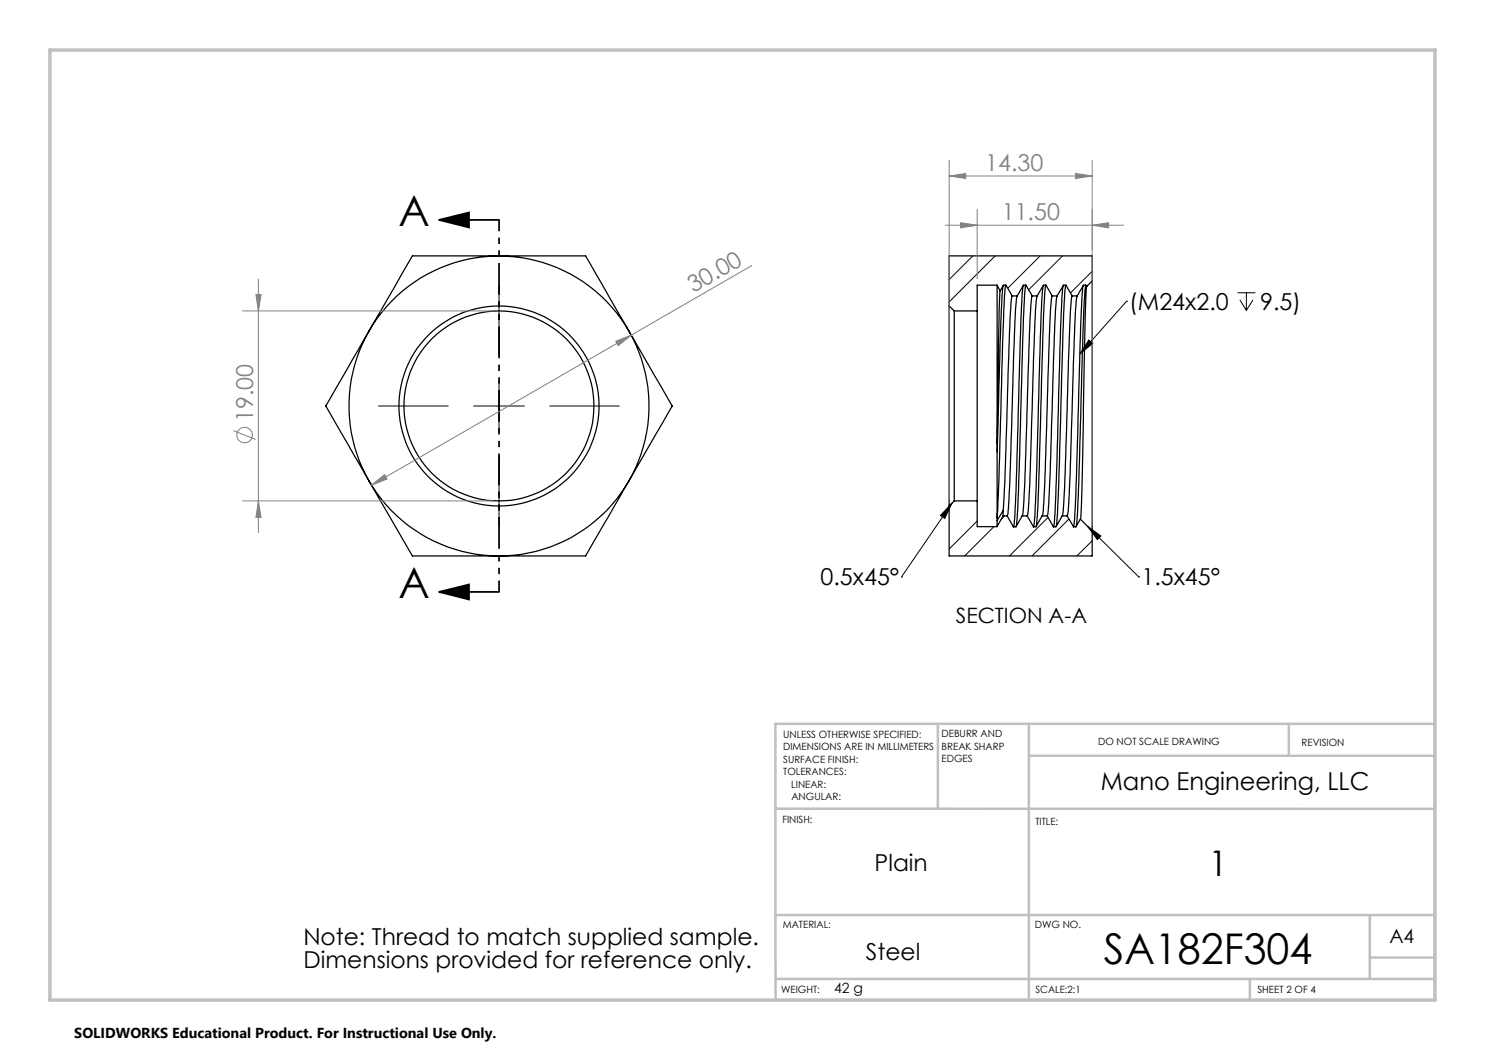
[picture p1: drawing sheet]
<svg xmlns="http://www.w3.org/2000/svg" width="297mm" height="210mm" viewBox="0 0 297 210" stroke-linecap="round" stroke-linejoin="round" font-family="sans-serif">
<g fill="none" stroke="#000" stroke-width=".25">
<path d="M99.8 51.2a30.1 30.1 0 0 0-26 15M99.8 51.2h-17.3l-8.7 15M99.8 51.2a30 30 0 0 1 26 15M99.8 51.2h17.3l8.7 15M199.4 57.1v31.5M199.4 57.1l.6 1.1M199.4 57.1l-4-.1v5.2M200 58.2l-.2 4.4-.4 26M200.6 57.1a317.9 317.9 0 0 0-.9 21.9l-.2 11.1M201.2 57l1.2 2.2M201.2 57h-.5l-.7 1.2M201.2 57a127.9 127.9 0 0 0-.8 14.9l-.6 24.3-.4 7.3"/>
<path d="M202.4 59.2v.1a312.1 312.1 0 0 0-1 23l-.4 13.8-.4 6M202.4 59.2h1M203.4 59.2v.1a363.4 363.4 0 0 0-1 25.4l-.5 13.1a23.5 23.5 0 0 1-.5 5.4M204.6 57.2l-.4 6.5-.7 23.6a215.5 215.5 0 0 1-.8 18.1M205.2 57l1.2 2.2M205.2 57h-.5l-1.3 2.2M205.2 57l-.1 .1a381.6 381.6 0 0 0-.9 24.8l-.2 5.4a242.2 242.2 0 0 1-.8 18M206.4 59.2v.1a585.6 585.6 0 0 0-1.2 30.9l-.3 7.6a23.5 23.5 0 0 1-.5 5.4M206.4 59.2h1M207.4 59.2v.1a553.7 553.7 0 0 0-1.1 27.8l-.4 11a18.7 18.7 0 0 1-.5 5.1M208.6 57.2a832.3 832.3 0 0 0-1.2 34.6l-.4 11.3-.3 2.3M209.2 57l1.2 2.2"/>
<path d="M209.2 57h-.5l-1.3 2.2M209.2 57l-.1 .1a529.5 529.5 0 0 0-1.1 29.5 283.2 283.2 0 0 1-.7 18.6v.1M210.4 59.2v.1a553.7 553.7 0 0 0-1.1 27.8l-.4 11a18.7 18.7 0 0 1-.5 5.1M210.4 59.2h1M211.4 59.2a192.6 192.6 0 0 0-.9 18.9l-.1 5.7a264.3 264.3 0 0 1-.9 19.3l-.1 .1M212.6 57.2a529.7 529.7 0 0 0-1.1 30.4 229.7 229.7 0 0 1-.8 17.7v.1M213.2 57h-.5l-1.3 2.2M213.2 57l1.3 2.2M213.2 57a156.7 156.7 0 0 0-.8 16.2l-.4 14.4a226.5 226.5 0 0 1-.8 17.7M214.5 59.2l-.1 .1a386.5 386.5 0 0 0-1.1 26.3l-.4 12.8a18.9 18.9 0 0 1-.5 4.8M214.5 59.2h.9M215.4 59.2a65 65 0 0 0-.6 10.4l-.3 10.9a293.2 293.2 0 0 1-1 22.7h-.1"/>
<path d="M216.6 57.2a970.3 970.3 0 0 0-1.3 38l-.4 8.8-.2 1.4M217.2 57h-.5l-1.3 2.2M217.2 57a149.2 149.2 0 0 0-.8 15.4l-.4 14.5a235 235 0 0 1-.8 18.4M217.2 57l.1 .3M217.3 57.3a893.1 893.1 0 0 0-.8 35.6l-.2 8.1-.2 2.8M218.4 56.2v50M218.4 56.2l-1.1 1.1M218.4 56.2v-5h-28.6v10M73.8 66.2a30.1 30.1 0 0 0 0 30M73.8 66.2l-8.6 15 8.6 15M125.8 66.2a29.9 29.9 0 0 1 0 30M125.8 66.2l8.6 15-8.6 15"/>
<path d="M189.8 61.2v40M189.8 61.2l1.1 1M190.9 62.2v38M190.9 62.2h4.5M195.4 62.2v38M73.8 96.2a30.1 30.1 0 0 0 26 15M73.8 96.2l8.7 15h17.3M125.8 96.2a30.1 30.1 0 0 1-26 15M125.8 96.2l-8.7 15h-17.3M199.4 90.1v13.4M199.4 88.6v1.5M189.8 101.2v10h28.6v-5"/>
<path d="M190.9 100.2l-1.1 1M190.9 100.2h4.5M195.4 100.2v5.1h4M199.4 103.5v.6M199.4 104.1v1.2M200.6 102.1l-1.2 2M200.6 102.1v1.1M200.6 103.2l-1.2 2.1M200.6 103.2h.8M201.4 103.2l1.3 2.2M204.4 103.2l-1.2 2.2h-.5M204.4 103.2h1"/>
<path d="M205.4 103.2l1.3 2.2M208.4 103.2l-1.2 2.2h-.5M208.4 103.2h1M209.4 103.2l1.3 2.2M212.4 103.2l-1.2 2.2h-.5M212.4 103.2h1M213.4 103.2l1.3 2.2M216.1 103.8l-.9 1.6h-.5M216.1 103.8l2.3 2.4"/>
<circle cx="99.8" cy="81.2" r="20"/>
<circle cx="99.8" cy="81.2" r="19"/>
</g>
<g fill="none" stroke="#000" stroke-width=".2">
<path d="M99.8 57.1v13.9M194.6 51.2l-4.8 4.7M199 51.2l-9.2 9.2M208 51.2l-6.4 6.4M212.5 51.2l-6.8 6.8M218.4 54.2l-4.3 4.4M247.5 58.6h3.6M248 60l1.3 2.1M249.3 58.6v3.5M250.6 60l-1.3 2.1M99.8 76.1v10.2M217.8 68l.7 .7-2.5 2.1z"/>
<path d="M225.3 60.2h.1M225.3 60.2l-9.3 10.6M75.7 81.2h13.9M94.7 81.2h10.2M99.8 91.4v13.9M110 81.2h13.9M180.3 115.4h.1M190.4 100.6l-1.5 3.1-.8-.6zM190.4 100.6l-10.1 14.8M195.4 104.2l-5.6 5.6M198.8 105.3l-5.9 5.9M200.9 103.2l-.7 .7"/>
<path d="M209.6 103.5l-7.7 7.7M213.8 103.8l-7.4 7.4M217.5 105.2l2.7 2-.7 .7zM217.5 105.2l10.3 10.2M218.4 108.2l-3 3M227.8 115.4h.1"/>
</g>
<g fill="none" stroke="#808080" stroke-width=".2">
<path d="M189.8 35.2l3.3-.5v1zM189.8 32v67.9M189.8 35.2h28.6M215.1 34.7l3.3 .5-3.3 .5zM218.4 32v72.9M51.2 58.9h1l-.5 3.3zM51.7 55.8v50.7M150.4 53.1l-24.1 13.9M189.1 45h35.7M192.1 44.5l3.3 .5-3.3 .6zM195.4 41.9v13.9M218.4 45l3.3-.5v1.1z"/>
<path d="M48.5 62.2h50M123.2 68.3l3.1-1.3-2.7 2.1zM126.3 67l-52 30M46.7 86.1l4.5 1.8M74.3 97l2.6-2.1 .5 .9zM48.5 100.2h50M51.7 100.2l.5 3.3h-1z"/>
<circle cx="48.9" cy="87" r="1.55"/>
</g>
<path d="M87.8 44l6-1.5v3zM87.8 44h12M87.8 118.4l6-1.5v3zM87.8 118.4h12" fill="none" stroke="#000" stroke-width=".35"/>
<path d="M99.8 44v74.4" fill="none" stroke="#000" stroke-width=".35" stroke-dasharray="6.3 1.3 1.3 1.3 1.3 1.3" stroke-dashoffset="4.1" stroke-linecap="butt"/>
<path d="M187.6 144.8v16.9M205.8 144.8v55.2M205.8 151.2h81.2M257.8 144.8v6.4M287 144.8h-131.9v38.2M155.1 161.7l131.9 .1M155.1 183v17M155.1 183h131.9M155.1 195.8h131.9M250 195.8v4.2M274 183v12.8M274 191.5h13" fill="none" stroke="#c0c0c0" stroke-width=".5"/>
<path d="M10 10h277v190h-277z" fill="none" stroke="#c0c0c0" stroke-width=".7"/>
<g fill="#000">
<path d="M87.8 44l6-1.5v3zM87.8 118.4l6-1.5v3z"/>
<path d="M217.8 68l.7 .7-2.5 2.1zM217.5 105.2l2.7 2-.7 .7zM190.4 100.6l-1.5 3.1-.8-.6z"/>
</g>
<g fill="#808080">
<path d="M192.1 44.5l3.3 .5-3.3 .6zM218.4 45l3.3-.5v1.1z"/>
<path d="M74.3 97l2.6-2.1 .5 .9zM123.2 68.3l3.1-1.3-2.7 2.1z"/>
<path d="M51.2 58.9h1l-.5 3.3zM51.7 100.2l.5 3.3h-1z"/>
<path d="M189.8 35.2l3.3-.5v1zM215.1 34.7l3.3 .5-3.3 .5z"/>
</g>
<g font-size="8.5">
<text x="79.7" y="45.2">A</text>
<text x="79.7" y="119.6">A</text>
<text x="220.8" y="192.7">SA182F304</text>
</g>
<text font-size="7.1" x="241.7" y="175.1">1</text>
<text font-size="4.9" x="220.2" y="157.9">Mano Engineering, LLC</text>
<g font-size="4.7" fill="#808080">
<text x="197" y="34.2">14.30</text>
<text x="200.4" y="44">11.50</text>
<text x="138.7" y="58.7" transform="rotate(-30 138.7 58.7)">30.00</text>
<text x="50.6" y="84.4" transform="rotate(-90 50.6 84.4)">19.00</text>
</g>
<g font-size="4.7">
<text x="225.9" y="62">(M24x2.0</text>
<text x="252" y="62">9.5)</text>
<text x="164.1" y="117.1">0.5x45°</text>
<text x="228.3" y="117.1">1.5x45°</text>
<text x="174.9" y="174.2">Plain</text>
<text x="60.7" y="189.1">Note: Thread to match supplied sample.</text>
<text x="60.7" y="193.6">Dimensions provided for reference only.</text>
<text x="173.2" y="192">Steel</text>
</g>
<text font-size="4.2" x="191.2" y="124.7">SECTION A-A</text>
<text font-size="3.9" x="277.9" y="188.5">A4</text>
<text font-size="2.9" x="14.9" y="207.6">SOLIDWORKS Educational Product. For Instructional Use Only.</text>
<text font-size="2.8" x="166.8" y="198.5">42 g</text>
<g font-size="2">
<text x="156.6" y="147.5">UNLESS OTHERWISE SPECIFIED:</text>
<text x="188.3" y="147.5">DEBURR AND</text>
<text x="188.3" y="150">BREAK SHARP</text>
<text x="219.6" y="149">DO NOT SCALE DRAWING</text>
<text x="260.3" y="149.2">REVISION</text>
<text x="156.6" y="150">DIMENSIONS ARE IN MILLIMETERS</text>
<text x="156.6" y="152.5">SURFACE FINISH:</text>
<text x="156.6" y="155">TOLERANCES:</text>
<text x="188.3" y="152.5">EDGES</text>
<text x="158.3" y="157.5">LINEAR:</text>
<text x="158.3" y="160">ANGULAR:</text>
<text x="156.5" y="164.6">FINISH:</text>
<text x="207.1" y="164.9">TITLE:</text>
<text x="156.6" y="185.5">MATERIAL:</text>
<text x="207" y="185.5">DWG NO.</text>
<text x="156.2" y="198.6">WEIGHT:</text>
<text x="207.1" y="198.6">SCALE:2:1</text>
<text x="251.5" y="198.6">SHEET 2 OF 4</text>
</g>
</svg>
